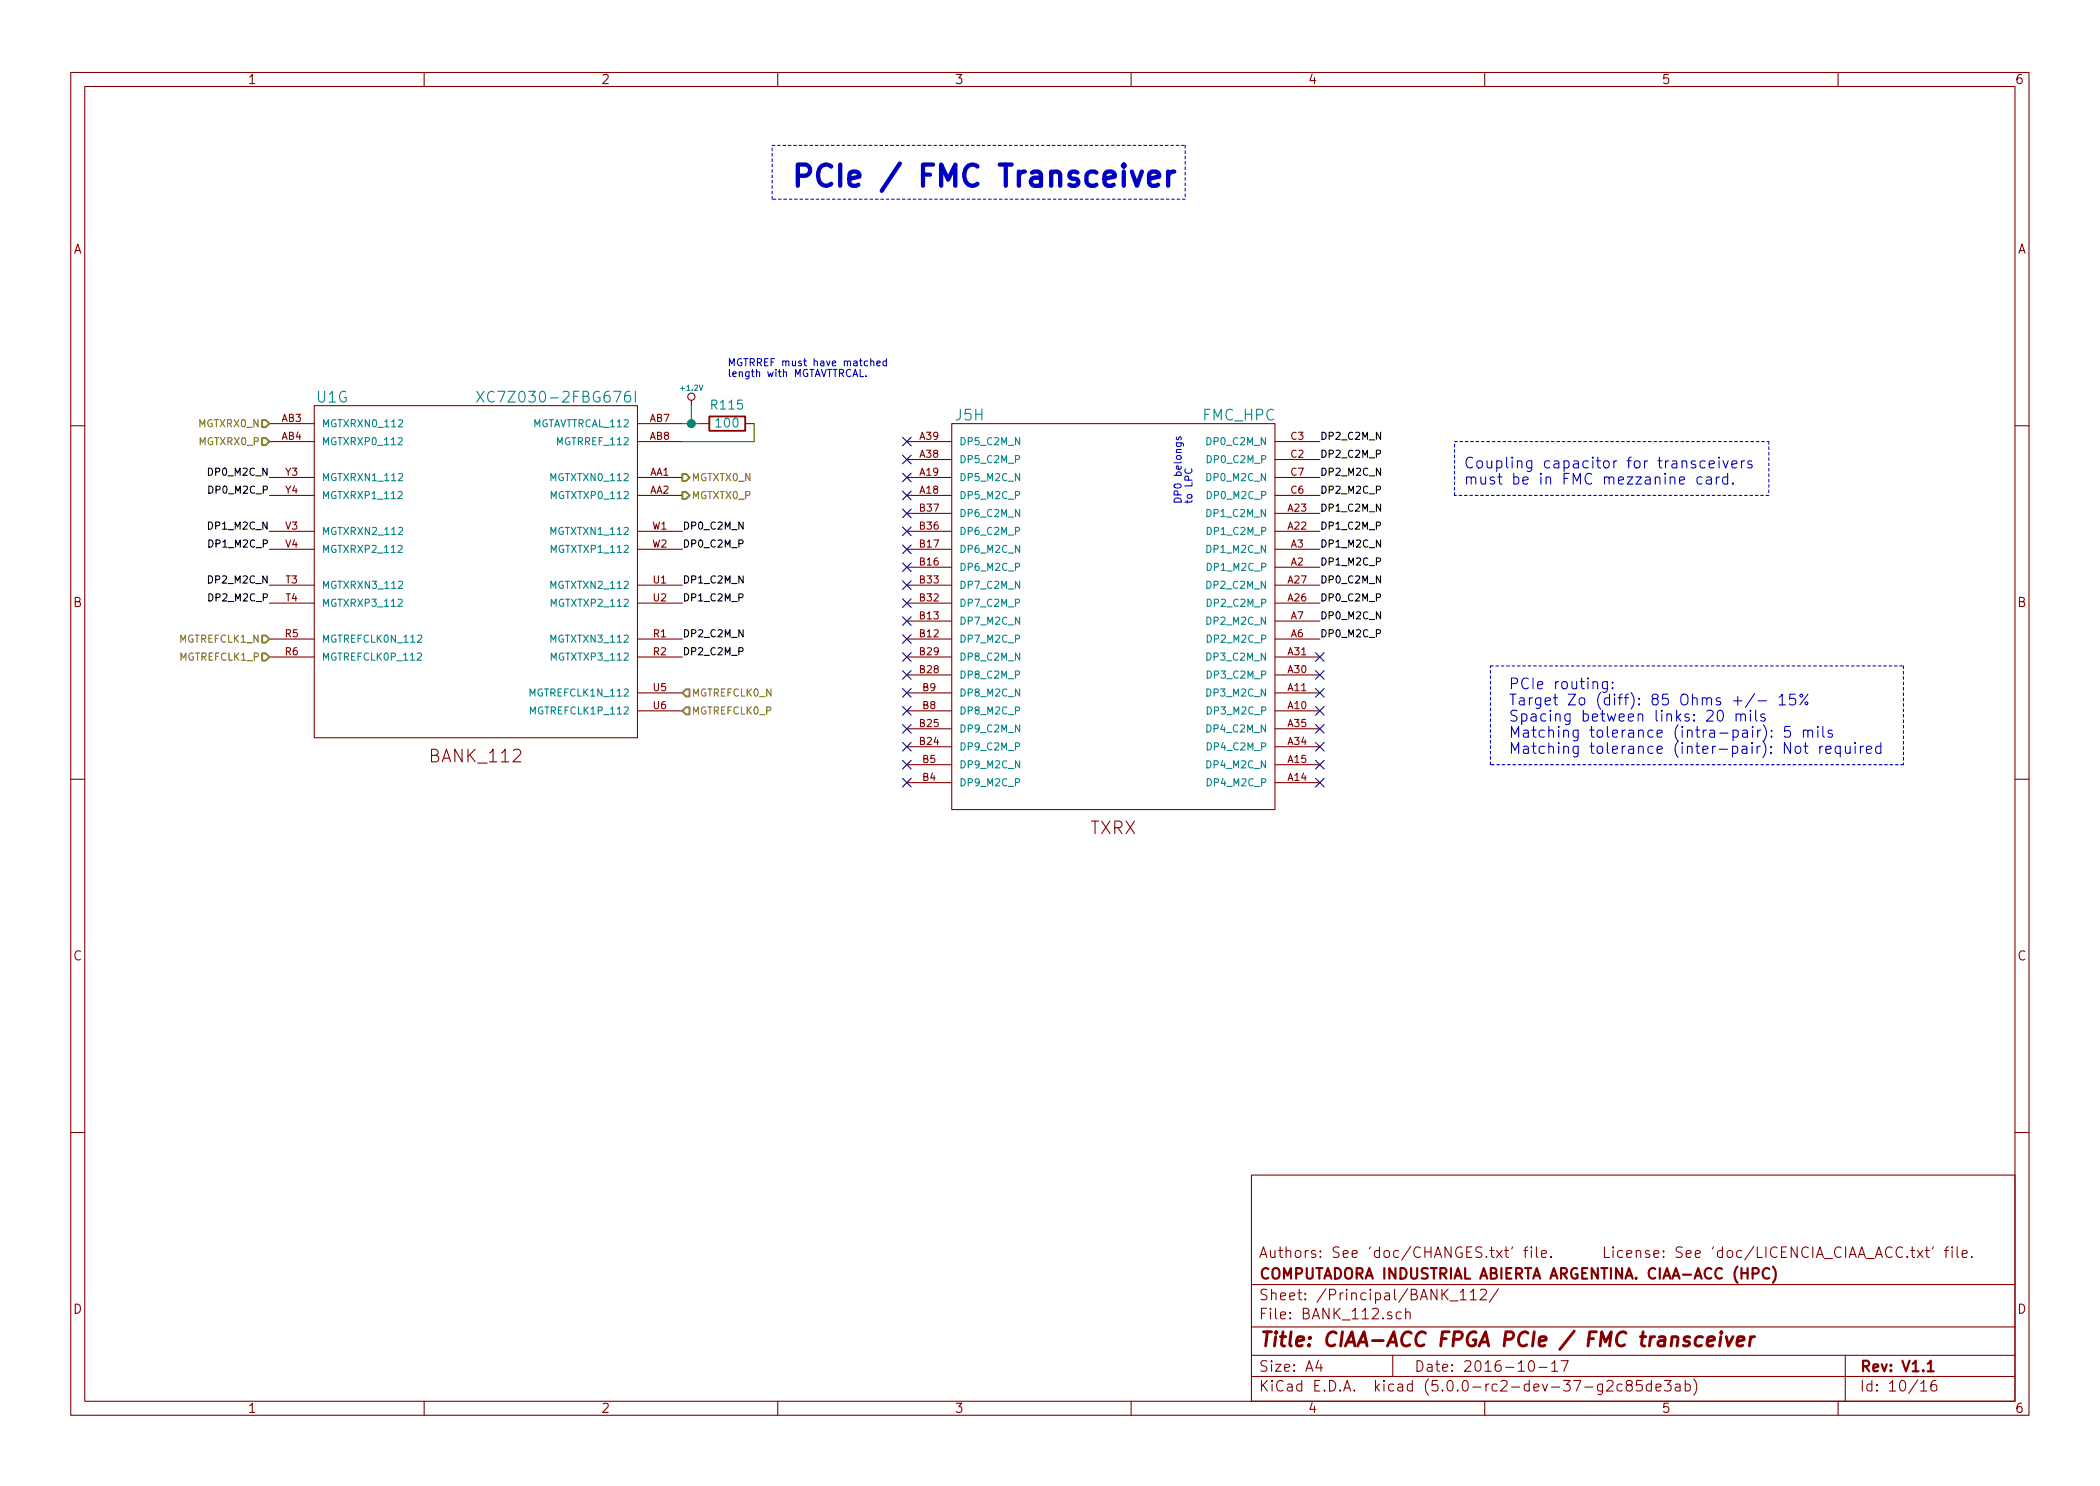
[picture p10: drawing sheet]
EESchema Schematic File Version 2
LIBS:CIAA_ACC
LIBS:XC7Z030_FBG676
LIBS:DDR3_x16
LIBS:FMC_HPC
LIBS:ciaa_acc-cache
EELAYER 25 0
EELAYER END
$Descr A4 11693 8268
encoding utf-8
Sheet 10 16
Title "CIAA-ACC FPGA PCIe / FMC transceiver"
Date "2016-10-17"
Rev "V1.1"
Comp "COMPUTADORA INDUSTRIAL ABIERTA ARGENTINA. CIAA-ACC (HPC)"
Comment1 "Authors: See 'doc/CHANGES.txt' file.      License: See 'doc/LICENCIA_CIAA_ACC.txt' file."
Comment2 ""
Comment3 ""
Comment4 ""
$EndDescr
$Comp
L XC7Z030_FBG676 U1
U 7 1
P 2650 2950
F 0 "U1" H 1850 3700 60  0000 C CNN
F 1 "XC7Z030-2FBG676I" H 3100 3700 60  0000 C CNN
F 2 "bga:FBG676" H 2650 3731 60  0001 C CNN
F 3 "" H 2650 2950 60  0000 C CNN
F 4 "IC SOC CORTEX-A9 KINTEX7 676FBGA" H 2650 2950 60  0001 C CNN "Desc"
F 5 "Xilinx" H 2650 2950 60  0001 C CNN "Manf"
F 6 "XC7Z030-2FBG676I" H 2650 2950 60  0001 C CNN "Manf#"
F 7 "XC7Z030-2FBG676I-ND" H 2650 2950 60  0001 C CNN "Digikey#"
	7    2650 2950
	1    0    0    -1  
$EndComp
$Comp
L FMC_HPC J?
U 8 1
P 6200 3500
AR Path="/56D9CF9B/56E6F704" Ref="J?"  Part="8" 
AR Path="/56D9CF9B/56DDBEDC/56E6F704" Ref="J5"  Part="8" 
F 0 "J5" H 5400 4700 60  0000 C CNN
F 1 "FMC_HPC" H 6900 4700 60  0000 C CNN
F 2 "samtec:ASP-134486-01" H 6200 3500 60  0001 C CNN
F 3 "" H 6200 3500 60  0000 C CNN
F 4 "FMC HPC" H 6200 3500 60  0001 C CNN "Desc"
F 5 "Samtec" H 6200 3500 60  0001 C CNN "Manf"
F 6 "ASP-134486-01" H 6200 3500 60  0001 C CNN "Manf#"
F 7 "ASP-134485-01" H 6200 3500 60  0001 C CNN "Reemplazo"
	8    6200 3500
	1    0    0    -1  
$EndComp
Text Notes 6650 2800 1    40   ~ 0
DP0 belongs\nto LPC
Text HLabel 3800 2650 2    40   Output ~ 0
MGTXTX0_N
Text HLabel 3800 2750 2    40   Output ~ 0
MGTXTX0_P
Text HLabel 1500 2350 0    40   Input ~ 0
MGTXRX0_N
Text HLabel 3800 3850 2    40   Input ~ 0
MGTREFCLK0_N
Text HLabel 3800 3950 2    40   Input ~ 0
MGTREFCLK0_P
Text HLabel 1500 2450 0    40   Input ~ 0
MGTXRX0_P
Text HLabel 1500 3550 0    40   Input ~ 0
MGTREFCLK1_N
Text HLabel 1500 3650 0    40   Input ~ 0
MGTREFCLK1_P
Text Label 7350 3250 0    40   ~ 0
DP0_C2M_N
Text Label 7350 3350 0    40   ~ 0
DP0_C2M_P
Text Label 7350 2850 0    40   ~ 0
DP1_C2M_N
Text Label 7350 2950 0    40   ~ 0
DP1_C2M_P
Text Label 7350 2450 0    40   ~ 0
DP2_C2M_N
Text Label 7350 2550 0    40   ~ 0
DP2_C2M_P
Text Label 7350 3450 0    40   ~ 0
DP0_M2C_N
Text Label 7350 3550 0    40   ~ 0
DP0_M2C_P
Text Label 7350 3050 0    40   ~ 0
DP1_M2C_N
Text Label 7350 3150 0    40   ~ 0
DP1_M2C_P
Text Label 7350 2650 0    40   ~ 0
DP2_M2C_N
Text Label 7350 2750 0    40   ~ 0
DP2_M2C_P
NoConn ~ 7350 3650
NoConn ~ 7350 3750
NoConn ~ 7350 3850
NoConn ~ 7350 3950
NoConn ~ 7350 4050
NoConn ~ 7350 4150
NoConn ~ 7350 4250
NoConn ~ 7350 4350
NoConn ~ 5050 2450
NoConn ~ 5050 2550
NoConn ~ 5050 2650
NoConn ~ 5050 2750
NoConn ~ 5050 2850
NoConn ~ 5050 2950
NoConn ~ 5050 3050
NoConn ~ 5050 3150
NoConn ~ 5050 3250
NoConn ~ 5050 3350
NoConn ~ 5050 3450
NoConn ~ 5050 3550
NoConn ~ 5050 3650
NoConn ~ 5050 3750
NoConn ~ 5050 3850
NoConn ~ 5050 3950
NoConn ~ 5050 4050
NoConn ~ 5050 4150
NoConn ~ 5050 4250
NoConn ~ 5050 4350
Text Label 3800 2950 0    40   ~ 0
DP0_C2M_N
Text Label 3800 3050 0    40   ~ 0
DP0_C2M_P
Text Label 3800 3250 0    40   ~ 0
DP1_C2M_N
Text Label 3800 3350 0    40   ~ 0
DP1_C2M_P
Text Label 3800 3550 0    40   ~ 0
DP2_C2M_N
Text Label 3800 3650 0    40   ~ 0
DP2_C2M_P
Text Label 1500 2650 2    40   ~ 0
DP0_M2C_N
Text Label 1500 2750 2    40   ~ 0
DP0_M2C_P
Text Label 1500 2950 2    40   ~ 0
DP1_M2C_N
Text Label 1500 3050 2    40   ~ 0
DP1_M2C_P
Text Label 1500 3250 2    40   ~ 0
DP2_M2C_N
Text Label 1500 3350 2    40   ~ 0
DP2_M2C_P
Text Notes 8400 4200 0    60   ~ 0
PCIe routing:\nTarget Zo (diff): 85 Ohms +/- 15%\nSpacing between links: 20 mils\nMatching tolerance (intra-pair): 5 mils\nMatching tolerance (inter-pair): Not required
Text Notes 8150 2700 0    60   ~ 0
Coupling capacitor for transceivers\nmust be in FMC mezzanine card.
$Comp
L R R115
U 1 1
P 4050 2350
F 0 "R115" V 4150 2350 50  0000 C CNN
F 1 "100" V 4050 2350 50  0000 C CNN
F 2 "chip_rlc:r_0402" V 3980 2350 50  0001 C CNN
F 3 "" H 4050 2350 50  0000 C CNN
F 4 "RES SMD 100 OHM 1% 1/16W 0402" H 4050 2350 60  0001 C CNN "Desc"
F 5 "Yageo" H 4050 2350 60  0001 C CNN "Manf"
F 6 "RC0402FR-07100RL" H 4050 2350 60  0001 C CNN "Manf#"
F 7 "311-100LRCT-ND" H 4050 2350 60  0001 C CNN "Digikey#"
	1    4050 2350
	0    -1   -1   0   
$EndComp
$Comp
L +1.2V #PWR0306
U 1 1
P 3850 2250
F 0 "#PWR0306" H 3850 2340 20  0001 C CNN
F 1 "+1.2V" H 3850 2350 30  0000 C CNN
F 2 "" H 3850 2250 60  0000 C CNN
F 3 "" H 3850 2250 60  0000 C CNN
	1    3850 2250
	1    0    0    -1  
$EndComp
Wire Wire Line
	3800 2350 3900 2350
Wire Wire Line
	3850 2250 3850 2350
Connection ~ 3850 2350
Wire Wire Line
	4200 2350 4200 2450
Wire Wire Line
	4200 2450 3800 2450
Text Notes 4050 2100 0    40   ~ 0
MGTRREF must have matched\nlength with MGTAVTTRCAL.
Text Notes 4400 1050 0    118  ~ 24
PCIe / FMC Transceiver
Wire Notes Line
	4300 800  6600 800 
Wire Notes Line
	6600 800  6600 1100
Wire Notes Line
	6600 1100 4300 1100
Wire Notes Line
	4300 1100 4300 800 
Wire Notes Line
	8300 3700 10600 3700
Wire Notes Line
	10600 3700 10600 4250
Wire Notes Line
	10600 4250 8300 4250
Wire Notes Line
	8300 4250 8300 3700
Wire Notes Line
	8100 2450 9850 2450
Wire Notes Line
	9850 2450 9850 2750
Wire Notes Line
	9850 2750 8100 2750
Wire Notes Line
	8100 2750 8100 2450
$EndSCHEMATC
